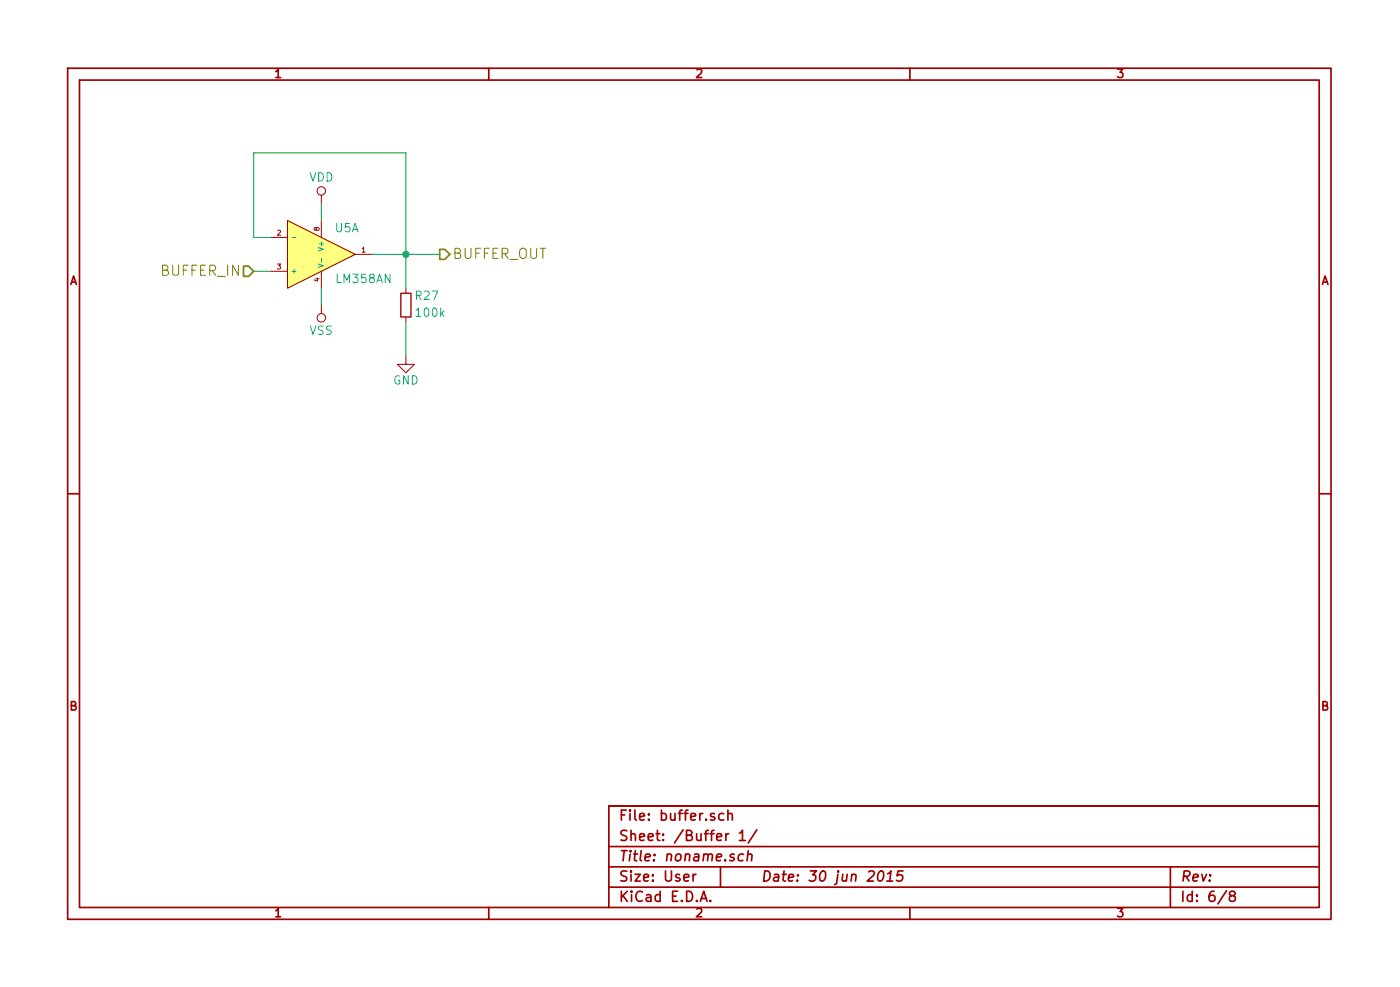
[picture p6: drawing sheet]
EESchema Schematic File Version 2
LIBS:power
LIBS:conn
LIBS:linear
LIBS:memory
LIBS:audio
LIBS:device
LIBS:transistors
LIBS:mark
LIBS:schematic-cache
EELAYER 27 0
EELAYER END
$Descr User 8270 5830
encoding utf-8
Sheet 6 8
Title "noname.sch"
Date "30 jun 2015"
Rev ""
Comp ""
Comment1 ""
Comment2 ""
Comment3 ""
Comment4 ""
$EndDescr
$Comp
L OPAMPX2 U5
U 1 1
P 1900 1500
AR Path="/557585B2/5575B732" Ref="U5"  Part="1" 
AR Path="/5575AD0A/5575B732" Ref="U5"  Part="2" 
F 0 "U5" H 2050 1650 50  0000 C CNN
F 1 "LM358AN" H 2150 1350 50  0000 C CNN
F 2 "~" H 1900 1500 60  0000 C CNN
F 3 "~" H 1900 1500 60  0000 C CNN
	1    1900 1500
	1    0    0    -1  
$EndComp
$Comp
L VSS #PWR36
U 1 1
P 1900 1800
AR Path="/557585B2/5575B73B" Ref="#PWR36"  Part="1" 
AR Path="/5575AD0A/5575B73B" Ref="#PWR39"  Part="1" 
F 0 "#PWR36" H 1900 1650 50  0001 C CNN
F 1 "VSS" H 1900 1950 50  0000 C CNN
F 2 "" H 1900 1800 60  0000 C CNN
F 3 "" H 1900 1800 60  0000 C CNN
	1    1900 1800
	-1   0    0    1   
$EndComp
$Comp
L VDD #PWR35
U 1 1
P 1900 1200
AR Path="/557585B2/5575B741" Ref="#PWR35"  Part="1" 
AR Path="/5575AD0A/5575B741" Ref="#PWR38"  Part="1" 
F 0 "#PWR35" H 1900 1050 50  0001 C CNN
F 1 "VDD" H 1900 1350 50  0000 C CNN
F 2 "" H 1900 1200 60  0000 C CNN
F 3 "" H 1900 1200 60  0000 C CNN
	1    1900 1200
	1    0    0    -1  
$EndComp
$Comp
L R_SMALL R27
U 1 1
P 2400 1800
AR Path="/557585B2/5575B74A" Ref="R27"  Part="1" 
AR Path="/5575AD0A/5575B74A" Ref="R28"  Part="1" 
F 0 "R27" H 2450 1850 50  0000 L CNN
F 1 "100k" H 2450 1750 50  0000 L CNN
F 2 "" H 2400 1800 60  0000 C CNN
F 3 "" H 2400 1800 60  0000 C CNN
	1    2400 1800
	1    0    0    -1  
$EndComp
$Comp
L GND #PWR37
U 1 1
P 2400 2100
AR Path="/557585B2/5575B751" Ref="#PWR37"  Part="1" 
AR Path="/5575AD0A/5575B751" Ref="#PWR40"  Part="1" 
F 0 "#PWR37" H 2400 1850 50  0001 C CNN
F 1 "GND" H 2400 1950 50  0000 C CNN
F 2 "" H 2400 2100 60  0000 C CNN
F 3 "" H 2400 2100 60  0000 C CNN
	1    2400 2100
	1    0    0    -1  
$EndComp
Text HLabel 2600 1500 2    60   Output ~ 0
BUFFER_OUT
Text HLabel 1500 1600 0    60   Input ~ 0
BUFFER_IN
Wire Wire Line
	1600 1400 1500 1400
Wire Wire Line
	1500 1400 1500 900 
Wire Wire Line
	1500 900  2400 900 
Wire Wire Line
	2400 900  2400 1700
Connection ~ 2400 1500
Wire Wire Line
	2200 1500 2600 1500
Wire Wire Line
	1600 1600 1500 1600
Wire Wire Line
	2400 1900 2400 2100
Wire Wire Line
	1900 1800 1900 1700
Wire Wire Line
	1900 1300 1900 1200
$EndSCHEMATC
